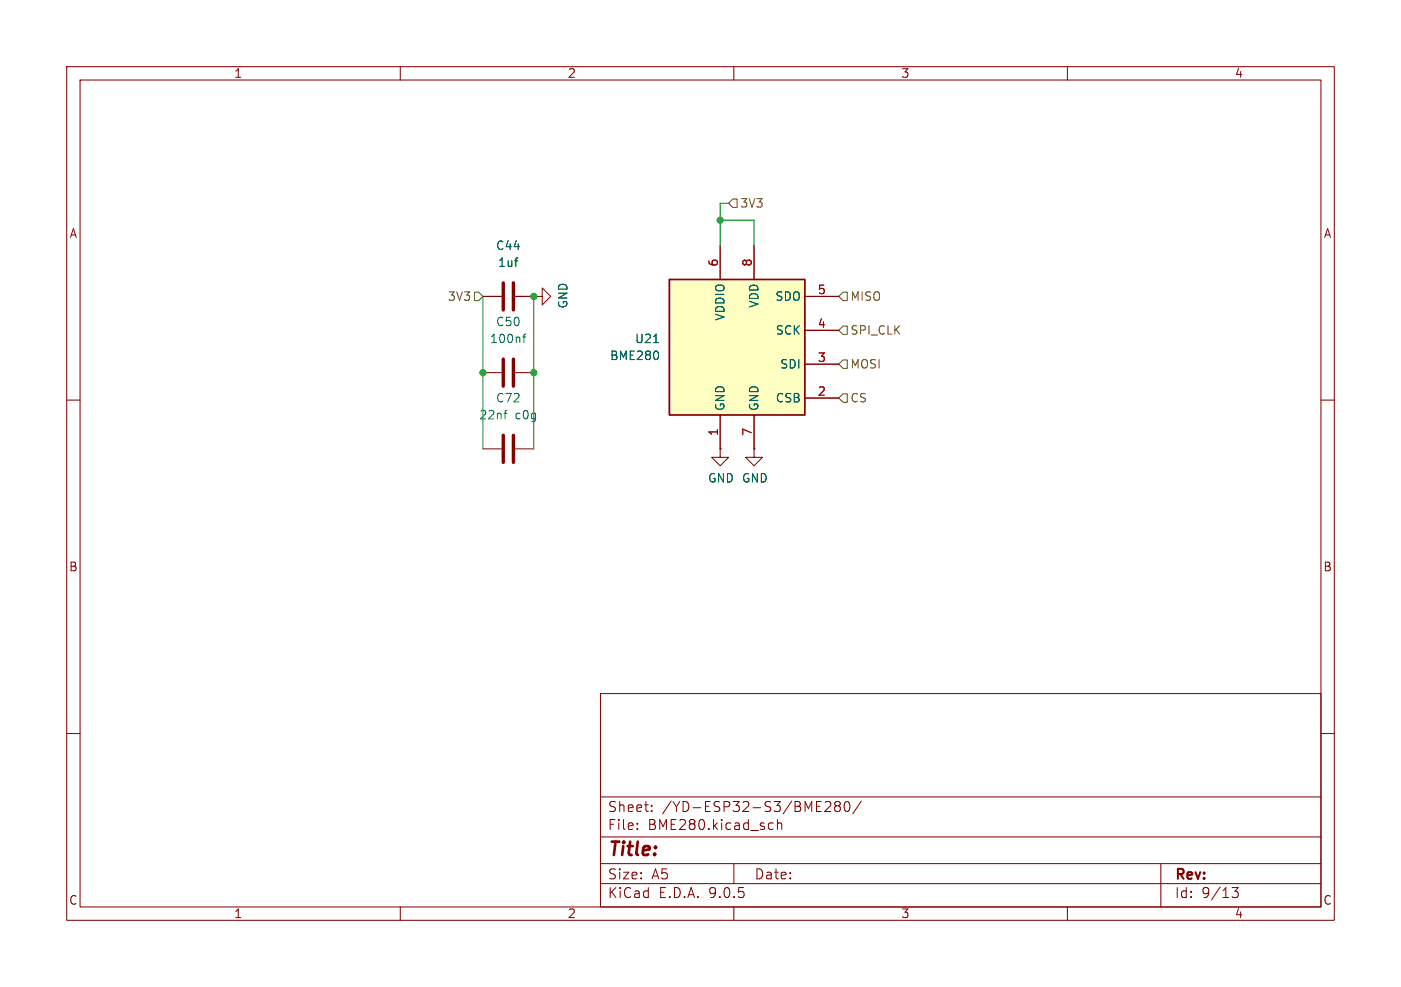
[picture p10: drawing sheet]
<svg xmlns="http://www.w3.org/2000/svg" width="210mm" height="148mm" viewBox="0 0 210 148" stroke-linecap="round" stroke-linejoin="round" font-family="sans-serif">
<g fill="none" stroke="#840000" stroke-width=".15">
<path d="M10 10h190v128h-190zM12 12h186v124h-186zM60 10v2M110 10v2M160 10v2M10 60h2M72.4 67.3h2.8M77.2 67.3h2.8M198 60h2M10 110h2M90 104h108v32h-108zM90 119.5h108"/>
<path d="M198 110h2M60 136v2M90 132.5h108M90 129.5h108M90 125.5h108M95.5 124.2v.2M95.5 123.5v.1M97.7 121.5v.2M97.7 120.8v.1M110 136v2M110 129.5v3M115.5 123.4l.4 .1"/>
<path d="M115.9 124.3l-.4 .1M116.5 123.5a.37 .37 0 0 1 .7 .1v.8M116.5 122.9v1.5M123.7 120.3l.2-.1 .5 .1a.41 .41 0 0 1 .1 .5l-.9 .9h.9M125.4 120.8l-.3-.3 .1-.2 .2-.1 .4 .1 .2 .2-.1 .2-.2 .1M125.4 120.8l-.3 .3 .1 .4 .2 .2 .4-.1 .2-.2-.1-.4-.2-.2M125.4 120.8h.3M126.7 120.3l.3-.1a.94 .94 0 0 1 0 1.5h-.1a.91 .91 0 0 1-.2-1.4zM129.1 120.1l-1.3 1.9M160 136v2M174 129.5v6.5M184.7 133.1h.9l-.5 .6a.41 .41 0 0 1 .5 .2v.4l-.1 .2h-.7"/>
</g>
<path d="M75.4 65.3v4M77 65.3v4" fill="none" stroke="#840000" stroke-width=".51"/>
<path d="M75.5 62h.5M76 61.5l-.2 .1" fill="none" stroke="#006464" stroke-width=".15"/>
<path d="M100.3 41.9h20.3v20.3h-20.3z" fill="#ffffc2"/>
<path d="M100.3 41.9h20.3v20.3h-20.3z" fill="none" stroke="#840000" stroke-width=".25"/>
<g fill="none" stroke="#840000" stroke-width=".15">
<path d="M107.9 36.8v5.1M113 36.8v5.1M72.4 44.5h2.8M72.4 55.9h2.8M77.2 44.5h2.8M77.2 55.9h2.8M80 44.5h1.3v-1.3l1.2 1.3-1.2 1.2v-1.2M80 44.5h.1M120.6 44.5h5.1M120.6 49.5h5.1M120.6 54.6h5.1M120.6 59.7h5.1"/>
<path d="M107.9 67.3v1.3h1.3l-1.3 1.3-1.2-1.3h1.2M107.9 67.3h.1M107.9 62.2v5.1M113 67.3v1.3h1.3l-1.3 1.3-1.2-1.3h1.2M113 67.3h.1M113 62.2v5.1"/>
</g>
<path d="M77.1 39.1h.5M77.5 38.7h.1M78.3 50.5h.5M78.8 50.1l-.3 .2v1.1M98 51.4h.7M98.6 52.9v.8" fill="none" stroke="#006464" stroke-width=".15"/>
<path d="M75.4 42.4v4.1M75.4 53.8v4.1M77 42.4v4.1M77 53.8v4.1" fill="none" stroke="#840000" stroke-width=".51"/>
<path d="M109.2 30.5l.7-.7h.6v1.3h-.6zM71.1 43.8h.7l.6 .7-.6 .6h-.7zM126.4 59.1h.6v1.2h-.6l-.7-.6zM126.4 48.9h.6v1.3h-.6l-.7-.7zM126.4 54h.6v1.2h-.6l-.7-.6zM126.4 43.8h.6v1.3h-.6l-.7-.6z" fill="none" stroke="#725600" stroke-width=".15"/>
<path d="M107.9 33h5.1v3.8M109.2 30.5h-1.3v6.3M72.4 44.5v22.8M80 44.5v22.8" fill="none" stroke="#009600" stroke-width=".15"/>
<g fill="#009600" stroke="#009600" stroke-width=".15">
<circle cx="107.9" cy="33" r=".46"/>
<circle cx="80" cy="55.9" r=".46"/>
<circle cx="72.4" cy="55.9" r=".46"/>
<circle cx="80" cy="44.5" r=".46"/>
</g>
<text font-size="2.8" fill="#840000" x="91" y="128.9">Title:</text>
<g font-size="2.1" fill="#840000">
<text x="91" y="124.7">File:</text>
<text x="91" y="122">Sheet:</text>
<text x="97.1" y="124.7">BME280.kicad_sch</text>
<text x="99.2" y="122">/YD-ESP32-S3/BME280/</text>
<text x="91" y="134.9">KiCad</text>
<text x="91" y="132.1">Size:</text>
<text x="97.7" y="132.1">A5</text>
<text x="98.7" y="134.9">E.D.A.</text>
<text x="106.3" y="134.9">9.0.5</text>
<text x="113" y="132.1">Date:</text>
<text x="176" y="132.3">Rev:</text>
<text x="176" y="134.9">Id:</text>
<text x="180.1" y="134.9">9/13</text>
</g>
<g font-size="1.8" fill="#840000">
<text x="35" y="11.9">1</text>
<text x="85" y="11.9">2</text>
<text x="135" y="11.9">3</text>
<text x="185" y="11.9">4</text>
<text x="10.3" y="35.9">A</text>
<text x="198.4" y="35.9">A</text>
<text x="10.3" y="85.9">B</text>
<text x="198.3" y="85.9">B</text>
<text x="10.3" y="135.9">C</text>
<text x="35" y="137.9">1</text>
<text x="85" y="137.9">2</text>
<text x="135" y="137.9">3</text>
<text x="185" y="137.9">4</text>
<text x="198.3" y="135.9">C</text>
</g>
<g font-size="1.8" fill="#725600">
<text x="110.9" y="31.3">3V3</text>
<text x="67" y="45.3">3V3</text>
<text x="127.4" y="45.3">MISO</text>
<text x="127.4" y="50.4">SPI_CLK</text>
<text x="127.4" y="55.5">MOSI</text>
<text x="127.4" y="60.6">CS</text>
</g>
<g font-size="1.8" fill="#006464">
<text x="74.3" y="37.7">C44</text>
<text x="74.6" y="40.2">1uf</text>
<text x="85.3" y="46.4" transform="rotate(-90 85.3 46.4)">GND</text>
<text x="113.9" y="46.2" transform="rotate(-90 113.9 46.2)">VDD</text>
<text x="116.1" y="45.3">SDO</text>
<text x="73.3" y="51.7">100nf</text>
<text x="74.3" y="49.1">C50</text>
<text x="95.1" y="51.7">U21</text>
<text x="108.8" y="48.2" transform="rotate(-90 108.8 48.2)">VDDIO</text>
<text x="116.2" y="50.4">SCK</text>
<text x="91.3" y="54.2">BME280</text>
<text x="116.9" y="55.5">SDI</text>
<text x="71.7" y="63.1">22nf</text>
<text x="74.3" y="60.6">C72</text>
<text x="77.2" y="63.1">c0g</text>
<text x="108.8" y="61.7" transform="rotate(-90 108.8 61.7)">GND</text>
<text x="113.9" y="61.7" transform="rotate(-90 113.9 61.7)">GND</text>
<text x="116.2" y="60.6">CSB</text>
<text x="106" y="72.6">GND GND</text>
</g>
<g font-size="1.8" fill="#a90000">
<text x="107.7" y="40.1" transform="rotate(-90 107.7 40.1)">6</text>
<text x="112.8" y="40.1" transform="rotate(-90 112.8 40.1)">8</text>
<text x="122.5" y="44.2">5</text>
<text x="122.5" y="49.3">4</text>
<text x="122.5" y="54.4">3</text>
<text x="122.5" y="59.4">2</text>
<text x="107.7" y="65.5" transform="rotate(-90 107.7 65.5)">1</text>
<text x="112.8" y="65.5" transform="rotate(-90 112.8 65.5)">7</text>
</g>
</svg>
